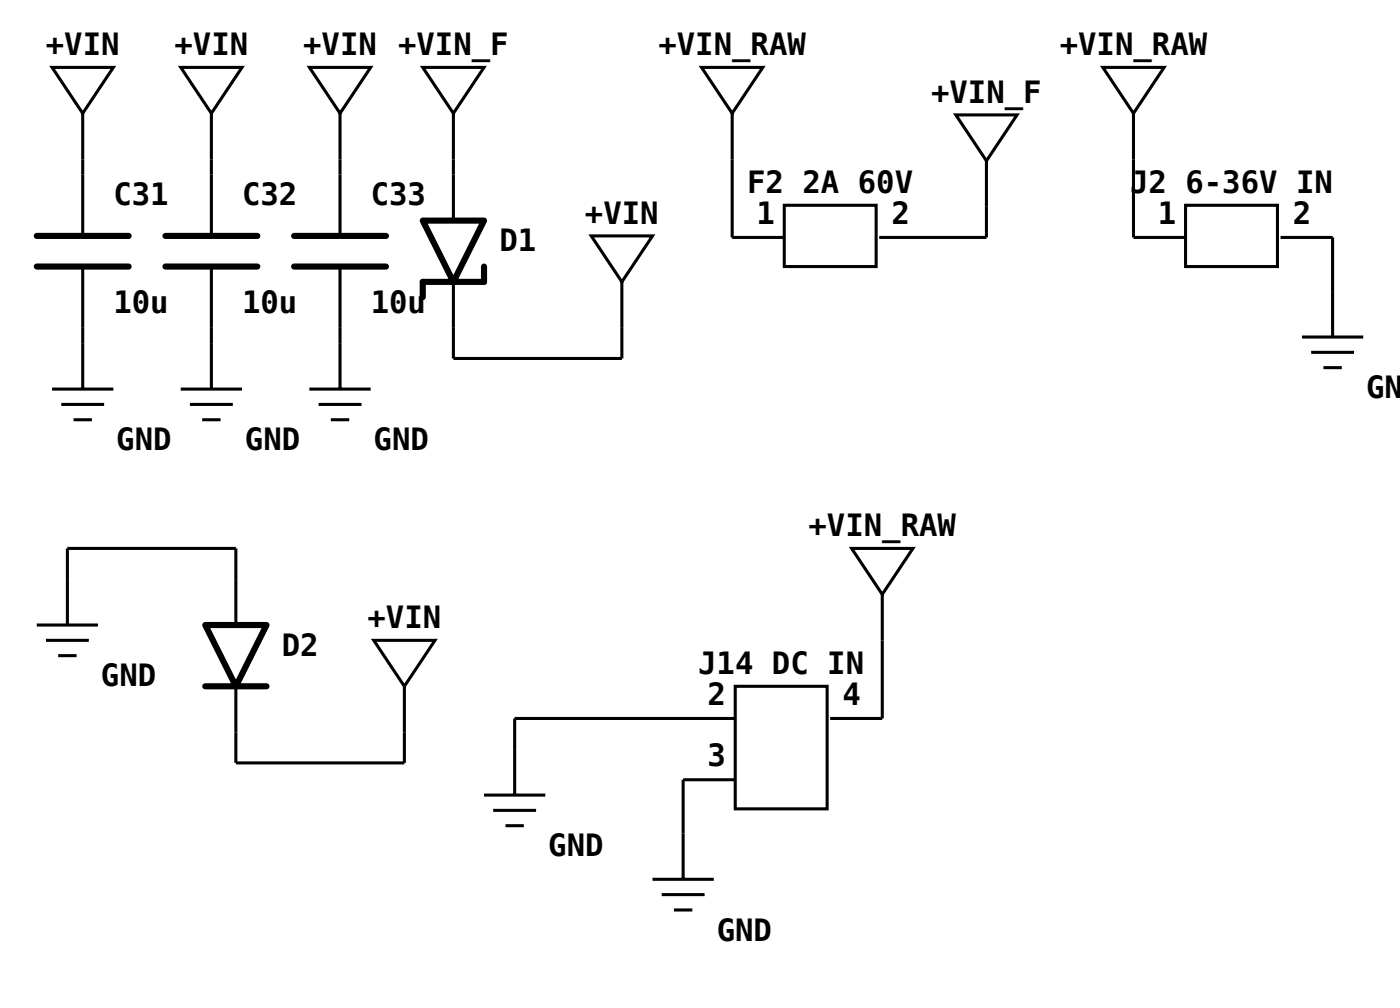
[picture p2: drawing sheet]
<svg xmlns="http://www.w3.org/2000/svg" width="121mm" height="87mm" viewBox="0 0 121 87" stroke-linecap="round" stroke-linejoin="round" font-family="sans-serif">
<g fill="none" stroke="#000" stroke-width=".26">
<path d="M4.5 5.8h5.3l-2.7 4zM7.1 9.8v10.6M15.6 5.8h5.3l-2.6 4zM18.3 9.8v10.6M26.7 5.8h5.3l-2.6 4zM29.4 9.8v10.6M36.5 5.8h5.3l-2.6 4zM39.2 9.8v9.2M60.6 5.8h5.3l-2.7 4zM63.2 9.8v10.7h4.5M67.7 17.7h8v5.3h-8zM82.5 9.9h5.3l-2.6 4z"/>
<path d="M85.2 13.9v6.6h-9.3M95.2 5.8h5.3l-2.6 4zM97.9 9.8v10.7h4.5M102.4 17.7h7.9v5.3h-7.9zM4.5 33.6h5.3M5.3 34.9h3.7M6.3 36.2h1.6M7.1 23v10.6M15.6 33.6h5.3M16.4 34.9h3.7M17.5 36.2h1.5M18.3 23v10.6"/>
<path d="M26.7 33.6h5.3M27.5 34.9h3.7M28.6 36.2h1.6M29.4 23v10.6M39.2 24.3v6.7h14.5v-6.7M51.1 20.4h5.3l-2.7 3.9zM110.6 20.5h4.5v8.6M112.4 29.1h5.3M113.2 30.4h3.7M114.3 31.7h1.6M3.2 54h5.3M4 55.3h3.7"/>
<path d="M5 56.6h1.6M5.8 54v-6.6h14.6v6.6M20.4 59.3v6.6h14.5v-6.6M32.3 55.3h5.3l-2.7 4zM63.5 59.3h7.9v10.5h-7.9zM73.6 47.4h5.2l-2.6 3.9zM76.2 51.3v10.7h-4.5M41.8 68.7h5.3M42.6 70h3.7M43.7 71.3h1.5M56.4 75.9h5.2M57.1 77.3h3.8"/>
<path d="M58.2 78.6h1.6M63.5 62h-19.1v6.7M63.5 67.3h-4.5v8.6"/>
</g>
<path d="M36.5 19h5.3l-2.6 5.3zM3.2 20.4h7.9M3.2 23h7.9M14.3 20.4h7.9M14.3 23h7.9M25.4 20.4h7.9M25.4 23h7.9M41.8 23v1.3h-5.3v1.4M17.7 54h5.3l-2.6 5.3zM17.7 59.3h5.3" fill="none" stroke="#000" stroke-width=".53"/>
<g font-size="2.6">
<text x="4" y="4.8">+VIN</text>
<text x="15.1" y="4.8">+VIN</text>
<text x="26.2" y="4.8">+VIN +VIN_F</text>
<text x="56.9" y="4.8">+VIN_RAW</text>
<text x="91.5" y="4.8">+VIN_RAW</text>
<text x="80.4" y="8.9">+VIN_F</text>
<text x="9.8" y="17.7">C31</text>
<text x="20.9" y="17.7">C32</text>
<text x="32" y="17.7">C33</text>
<text x="64.5" y="16.7">F2 2A 60V</text>
<text x="97.6" y="16.7">J2 6-36V IN</text>
<text x="43.1" y="21.7">D1</text>
<text x="50.5" y="19.3">+VIN</text>
<text x="65.3" y="19.3">1</text>
<text x="77" y="19.3">2</text>
<text x="100" y="19.3">1</text>
<text x="111.7" y="19.3">2</text>
<text x="9.8" y="27">10u</text>
<text x="20.9" y="27">10u</text>
<text x="32" y="27">10u</text>
<text x="118" y="34.4">GND</text>
<text x="10" y="38.9">GND</text>
<text x="21.2" y="38.9">GND</text>
<text x="32.3" y="38.9">GND</text>
<text x="69.8" y="46.3">+VIN_RAW</text>
<text x="8.7" y="59.3">GND</text>
<text x="24.3" y="56.6">D2</text>
<text x="31.7" y="54.2">+VIN</text>
<text x="60.3" y="58.2">J14 DC IN</text>
<text x="61.1" y="60.9">2</text>
<text x="72.8" y="60.9">4</text>
<text x="61.1" y="66.1">3</text>
<text x="47.4" y="74">GND</text>
<text x="61.9" y="81.2">GND</text>
</g>
</svg>
